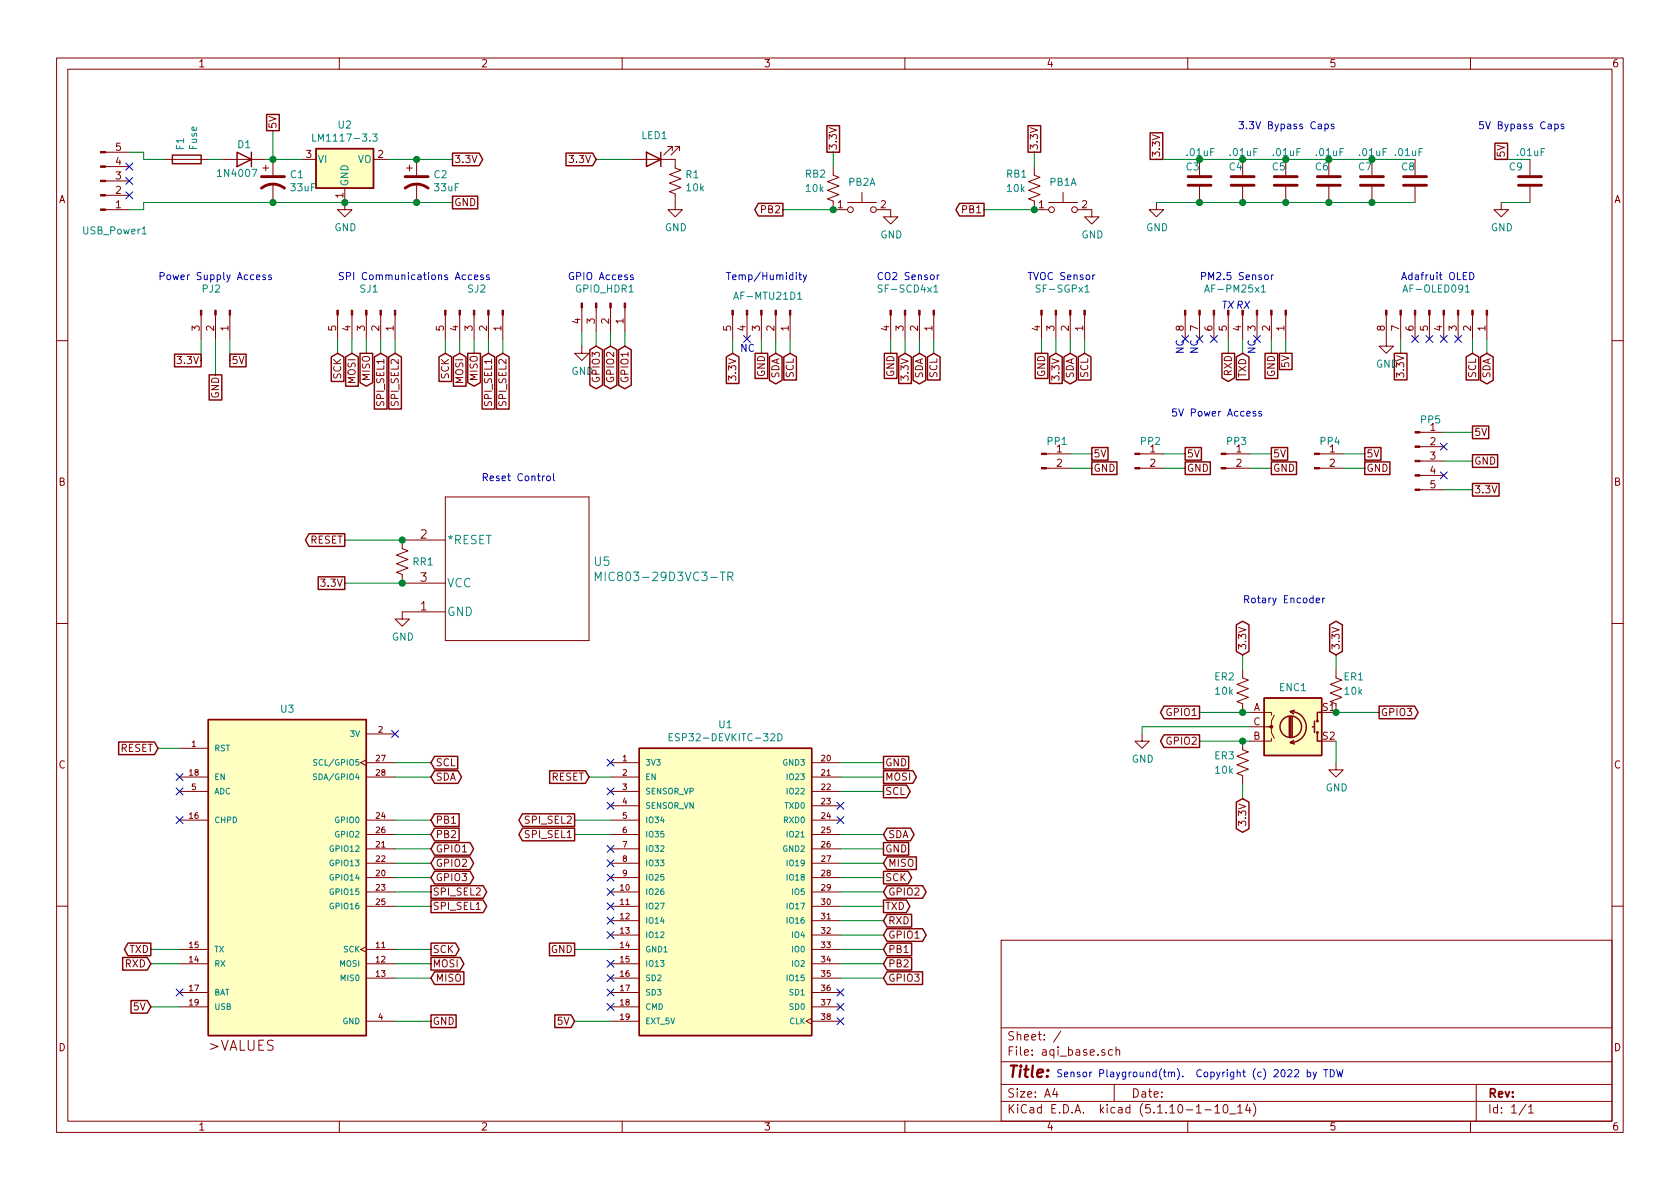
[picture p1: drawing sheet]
EESchema Schematic File Version 4
EELAYER 30 0
EELAYER END
$Descr A4 11693 8268
encoding utf-8
Sheet 1 1
Title ""
Date ""
Rev ""
Comp ""
Comment1 ""
Comment2 ""
Comment3 ""
Comment4 ""
$EndDescr
$Comp
L ESP32-DEVKITC-32D:ESP32-DEVKITC-32D U1
U 1 1
P 5050 6200
F 0 "U1" H 5050 7367 50  0000 C CNN
F 1 "ESP32-DEVKITC-32D" H 5050 7276 50  0000 C CNN
F 2 "MODULE_ESP32-DEVKITC-32D" H 5050 6200 50  0001 L BNN
F 3 "" H 5050 6200 50  0001 L BNN
F 4 "4" H 5050 6200 50  0001 L BNN "PARTREV"
F 5 "Espressif Systems" H 5050 6200 50  0001 L BNN "MANUFACTURER"
	1    5050 6200
	1    0    0    -1  
$EndComp
$Comp
L Regulator_Linear:LM1117-3.3 U2
U 1 1
P 2400 1100
F 0 "U2" H 2400 1342 50  0000 C CNN
F 1 "LM1117-3.3" H 2400 1251 50  0000 C CNN
F 2 "Package_TO_SOT_THT:TO-220-3_Horizontal_TabDown" H 2400 1100 50  0001 C CNN
F 3 "http://www.ti.com/lit/ds/symlink/lm1117.pdf" H 2400 1100 50  0001 C CNN
	1    2400 1100
	1    0    0    -1  
$EndComp
$Comp
L 2821:2821 U3
U 1 1
P 2050 6100
F 0 "U3" H 2000 7275 50  0000 C CNN
F 1 "2821" H 2050 6100 50  0001 L BNN
F 2 "XCVR_2821" H 2050 6100 50  0001 L BNN
F 3 "" H 2050 6100 50  0001 L BNN
F 4 "Adafruit" H 2050 6100 50  0001 L BNN "MANUFACTURER"
	1    2050 6100
	1    0    0    -1  
$EndComp
Wire Wire Line
	2750 5300 3000 5300
Wire Wire Line
	5850 5500 6150 5500
Wire Wire Line
	2750 5400 3000 5400
Wire Wire Line
	5850 5800 6150 5800
Wire Wire Line
	2750 7100 3000 7100
Wire Wire Line
	5850 5300 6150 5300
Text GLabel 6150 5500 2    50   Output ~ 0
SCL
Text GLabel 6150 5800 2    50   BiDi ~ 0
SDA
Text GLabel 3000 5300 2    50   Input ~ 0
SCL
Text GLabel 3000 5400 2    50   BiDi ~ 0
SDA
Wire Wire Line
	5850 5400 6150 5400
Text GLabel 6150 5400 2    50   Output ~ 0
MOSI
Wire Wire Line
	2750 6700 3000 6700
Text GLabel 3000 6700 2    50   Output ~ 0
MOSI
Wire Wire Line
	2750 6800 3000 6800
Text GLabel 3000 6800 2    50   Input ~ 0
MISO
Wire Wire Line
	5850 6000 6150 6000
Text GLabel 6150 6000 2    50   Input ~ 0
MISO
Wire Wire Line
	2750 6600 3000 6600
Text GLabel 3000 6600 2    50   Output ~ 0
SCK
Wire Wire Line
	5850 6100 6150 6100
Text GLabel 6150 6100 2    50   Output ~ 0
SCK
Wire Wire Line
	1250 6600 1050 6600
Text GLabel 1050 6600 0    50   Output ~ 0
TXD
Wire Wire Line
	1250 6700 1050 6700
Text GLabel 1050 6700 0    50   Input ~ 0
RXD
Text GLabel 3000 7100 2    50   UnSpc ~ 0
GND
Text GLabel 6150 5300 2    50   UnSpc ~ 0
GND
Wire Wire Line
	2750 6300 3000 6300
Text GLabel 3000 6300 2    50   Output ~ 0
SPI_SEL1
Wire Wire Line
	4250 5800 4000 5800
Text GLabel 4000 5800 0    50   Output ~ 0
SPI_SEL1
Text GLabel 4000 6600 0    50   UnSpc ~ 0
GND
Wire Wire Line
	5850 5900 6150 5900
Text GLabel 6150 5900 2    50   UnSpc ~ 0
GND
Wire Wire Line
	2750 6200 3000 6200
Text GLabel 3000 6200 2    50   Output ~ 0
SPI_SEL2
Wire Wire Line
	4250 5700 4000 5700
Text GLabel 4000 5700 0    50   Output ~ 0
SPI_SEL2
$Comp
L Connector:Conn_01x03_Male PJ2
U 1 1
P 1500 2150
F 0 "PJ2" V 1350 2050 50  0000 L CNN
F 1 "Conn_01x03_Male" V 1653 2294 50  0001 L CNN
F 2 "Connector_PinHeader_2.54mm:PinHeader_1x03_P2.54mm_Vertical" H 1500 2150 50  0001 C CNN
F 3 "~" H 1500 2150 50  0001 C CNN
	1    1500 2150
	0    1    1    0   
$EndComp
Wire Wire Line
	1400 2350 1400 2500
Text GLabel 1400 2500 0    50   UnSpc ~ 0
3.3V
Wire Wire Line
	1600 2350 1600 2500
Text GLabel 1600 2500 2    50   UnSpc ~ 0
5V
Wire Wire Line
	1500 2350 1500 2600
Text GLabel 1500 2600 3    50   UnSpc ~ 0
GND
$Comp
L Connector:Conn_01x05_Male SJ1
U 1 1
P 2550 2150
F 0 "SJ1" V 2400 2100 50  0000 L CNN
F 1 "Conn_01x05_Male" V 2703 2394 50  0001 L CNN
F 2 "Connector_PinHeader_2.54mm:PinHeader_1x05_P2.54mm_Vertical" H 2550 2150 50  0001 C CNN
F 3 "~" H 2550 2150 50  0001 C CNN
	1    2550 2150
	0    1    1    0   
$EndComp
Wire Wire Line
	2350 2350 2350 2450
Wire Wire Line
	2450 2350 2450 2450
Wire Wire Line
	2550 2350 2550 2450
Wire Wire Line
	2650 2350 2650 2450
Wire Wire Line
	2750 2350 2750 2450
Text GLabel 2350 2450 3    50   Input ~ 0
SCK
Text GLabel 2450 2450 3    50   Input ~ 0
MOSI
Text GLabel 2550 2450 3    50   Output ~ 0
MISO
Text GLabel 2650 2450 3    50   Input ~ 0
SPI_SEL1
Text GLabel 2750 2450 3    50   Input ~ 0
SPI_SEL2
$Comp
L Connector:Conn_01x05_Male SJ2
U 1 1
P 3300 2150
F 0 "SJ2" V 3150 2100 50  0000 L CNN
F 1 "Conn_01x05_Male" V 3453 2394 50  0001 L CNN
F 2 "Connector_PinHeader_2.54mm:PinHeader_1x05_P2.54mm_Vertical" H 3300 2150 50  0001 C CNN
F 3 "~" H 3300 2150 50  0001 C CNN
	1    3300 2150
	0    1    1    0   
$EndComp
Wire Wire Line
	3100 2350 3100 2450
Wire Wire Line
	3200 2350 3200 2450
Wire Wire Line
	3300 2350 3300 2450
Wire Wire Line
	3400 2350 3400 2450
Wire Wire Line
	3500 2350 3500 2450
Text GLabel 3100 2450 3    50   Input ~ 0
SCK
Text GLabel 3200 2450 3    50   Input ~ 0
MOSI
Text GLabel 3300 2450 3    50   Output ~ 0
MISO
Text GLabel 3400 2450 3    50   Input ~ 0
SPI_SEL1
Text GLabel 3500 2450 3    50   Input ~ 0
SPI_SEL2
$Comp
L Connector:Conn_01x05_Male USB_Power1
U 1 1
P 700 1250
F 0 "USB_Power1" H 800 1600 50  0000 C CNN
F 1 "Conn_01x05_Male" H 808 1540 50  0001 C CNN
F 2 "Connector_PinHeader_2.54mm:PinHeader_1x05_P2.54mm_Vertical" H 700 1250 50  0001 C CNN
F 3 "~" H 700 1250 50  0001 C CNN
	1    700  1250
	1    0    0    1   
$EndComp
Wire Wire Line
	1000 1100 1000 1050
Wire Wire Line
	1000 1400 1000 1450
$Comp
L Device:CP1 C1
U 1 1
P 1900 1250
F 0 "C1" H 2015 1296 50  0000 L CNN
F 1 "33uF" H 2015 1205 50  0000 L CNN
F 2 "Capacitor_THT:CP_Radial_Tantal_D4.5mm_P5.00mm" H 1900 1250 50  0001 C CNN
F 3 "~" H 1900 1250 50  0001 C CNN
	1    1900 1250
	1    0    0    -1  
$EndComp
Connection ~ 1900 1100
$Comp
L power:GND #PWR0101
U 1 1
P 2400 1400
F 0 "#PWR0101" H 2400 1150 50  0001 C CNN
F 1 "GND" H 2405 1227 50  0000 C CNN
F 2 "" H 2400 1400 50  0001 C CNN
F 3 "" H 2400 1400 50  0001 C CNN
	1    2400 1400
	1    0    0    -1  
$EndComp
Text GLabel 3150 1100 2    50   Output ~ 0
3.3V
$Comp
L Device:CP1 C2
U 1 1
P 2900 1250
F 0 "C2" H 3015 1296 50  0000 L CNN
F 1 "33uF" H 3015 1205 50  0000 L CNN
F 2 "Capacitor_THT:CP_Radial_Tantal_D4.5mm_P5.00mm" H 2900 1250 50  0001 C CNN
F 3 "~" H 2900 1250 50  0001 C CNN
	1    2900 1250
	1    0    0    -1  
$EndComp
Text GLabel 3150 1400 2    50   UnSpc ~ 0
GND
$Comp
L Device:LED LED1
U 1 1
P 4550 1100
F 0 "LED1" H 4543 937 50  0000 C CNN
F 1 "LED" H 4543 936 50  0001 C CNN
F 2 "LED_THT:LED_D5.0mm" H 4550 1100 50  0001 C CNN
F 3 "~" H 4550 1100 50  0001 C CNN
	1    4550 1100
	-1   0    0    1   
$EndComp
Wire Wire Line
	4400 1100 4150 1100
Text GLabel 4150 1100 0    50   Input ~ 0
3.3V
$Comp
L Device:R_US R1
U 1 1
P 4700 1250
F 0 "R1" H 4768 1296 50  0000 L CNN
F 1 "10k" H 4768 1205 50  0000 L CNN
F 2 "Resistor_THT:R_Axial_DIN0207_L6.3mm_D2.5mm_P10.16mm_Horizontal" V 4740 1240 50  0001 C CNN
F 3 "~" H 4700 1250 50  0001 C CNN
	1    4700 1250
	1    0    0    -1  
$EndComp
$Comp
L power:GND #PWR0102
U 1 1
P 4700 1400
F 0 "#PWR0102" H 4700 1150 50  0001 C CNN
F 1 "GND" H 4705 1227 50  0000 C CNN
F 2 "" H 4700 1400 50  0001 C CNN
F 3 "" H 4700 1400 50  0001 C CNN
	1    4700 1400
	1    0    0    -1  
$EndComp
$Comp
L Device:C C3
U 1 1
P 8350 1250
F 0 "C3" H 8250 1350 50  0000 L CNN
F 1 ".01uF" H 8250 1450 50  0000 L CNN
F 2 "Capacitor_THT:C_Disc_D5.0mm_W2.5mm_P5.00mm" H 8388 1100 50  0001 C CNN
F 3 "~" H 8350 1250 50  0001 C CNN
	1    8350 1250
	1    0    0    -1  
$EndComp
$Comp
L Device:C C5
U 1 1
P 8950 1250
F 0 "C5" H 8850 1350 50  0000 L CNN
F 1 ".01uF" H 8850 1450 50  0000 L CNN
F 2 "Capacitor_THT:C_Disc_D5.0mm_W2.5mm_P5.00mm" H 8988 1100 50  0001 C CNN
F 3 "~" H 8950 1250 50  0001 C CNN
	1    8950 1250
	1    0    0    -1  
$EndComp
$Comp
L Device:C C6
U 1 1
P 9250 1250
F 0 "C6" H 9150 1350 50  0000 L CNN
F 1 ".01uF" H 9150 1450 50  0000 L CNN
F 2 "Capacitor_THT:C_Disc_D5.0mm_W2.5mm_P5.00mm" H 9288 1100 50  0001 C CNN
F 3 "~" H 9250 1250 50  0001 C CNN
	1    9250 1250
	1    0    0    -1  
$EndComp
$Comp
L Device:C C7
U 1 1
P 9550 1250
F 0 "C7" H 9450 1350 50  0000 L CNN
F 1 ".01uF" H 9450 1450 50  0000 L CNN
F 2 "Capacitor_THT:C_Disc_D5.0mm_W2.5mm_P5.00mm" H 9588 1100 50  0001 C CNN
F 3 "~" H 9550 1250 50  0001 C CNN
	1    9550 1250
	1    0    0    -1  
$EndComp
$Comp
L Device:C C8
U 1 1
P 9850 1250
F 0 "C8" H 9750 1350 50  0000 L CNN
F 1 ".01uF" H 9700 1450 50  0000 L CNN
F 2 "Capacitor_THT:C_Disc_D5.0mm_W2.5mm_P5.00mm" H 9888 1100 50  0001 C CNN
F 3 "~" H 9850 1250 50  0001 C CNN
	1    9850 1250
	1    0    0    -1  
$EndComp
Wire Wire Line
	9850 1100 9550 1100
Wire Wire Line
	9550 1100 9250 1100
Connection ~ 9550 1100
Wire Wire Line
	9250 1100 8950 1100
Connection ~ 9250 1100
Connection ~ 8950 1100
Wire Wire Line
	8350 1100 8050 1100
Connection ~ 8350 1100
Wire Wire Line
	9850 1400 9550 1400
Wire Wire Line
	9550 1400 9250 1400
Connection ~ 9550 1400
Wire Wire Line
	9250 1400 8950 1400
Connection ~ 9250 1400
Connection ~ 8950 1400
Wire Wire Line
	8350 1400 8050 1400
Connection ~ 8350 1400
$Comp
L power:GND #PWR0103
U 1 1
P 8050 1400
F 0 "#PWR0103" H 8050 1150 50  0001 C CNN
F 1 "GND" H 8055 1227 50  0000 C CNN
F 2 "" H 8050 1400 50  0001 C CNN
F 3 "" H 8050 1400 50  0001 C CNN
	1    8050 1400
	1    0    0    -1  
$EndComp
Text GLabel 8050 1100 1    50   UnSpc ~ 0
3.3V
$Comp
L power:GND #PWR0104
U 1 1
P 10450 1400
F 0 "#PWR0104" H 10450 1150 50  0001 C CNN
F 1 "GND" H 10455 1227 50  0000 C CNN
F 2 "" H 10450 1400 50  0001 C CNN
F 3 "" H 10450 1400 50  0001 C CNN
	1    10450 1400
	1    0    0    -1  
$EndComp
Text GLabel 10450 1100 1    50   UnSpc ~ 0
5V
Wire Wire Line
	1900 1100 1900 900 
Text GLabel 1900 900  1    50   UnSpc ~ 0
5V
Text Notes 10900 900  2    50   ~ 0
5V Bypass Caps
Text Notes 9300 900  2    50   ~ 0
3.3V Bypass Caps
$Comp
L Connector:Conn_01x08_Male AF-PM25x1
U 1 1
P 8650 2150
F 0 "AF-PM25x1" V 8500 2100 50  0000 C CNN
F 1 "NC" V 8576 2078 50  0001 C CNN
F 2 "Connector_PinHeader_2.54mm:PinHeader_1x08_P2.54mm_Vertical" H 8650 2150 50  0001 C CNN
F 3 "~" H 8650 2150 50  0001 C CNN
	1    8650 2150
	0    1    1    0   
$EndComp
Wire Wire Line
	8950 2350 8950 2450
Text GLabel 8950 2450 3    50   UnSpc ~ 0
5V
Wire Wire Line
	8850 2350 8850 2450
Text GLabel 8850 2450 3    50   UnSpc ~ 0
GND
Wire Wire Line
	8650 2350 8650 2450
Wire Wire Line
	8550 2350 8550 2450
Text Notes 8250 2350 3    50   ~ 0
NC
Text Notes 8750 2350 3    50   ~ 0
NC
Text Notes 8350 2350 3    50   ~ 0
NC
$Comp
L Connector:Conn_01x05_Male AF-MTU21D1
U 1 1
P 5300 2150
F 0 "AF-MTU21D1" V 5200 1950 50  0000 L CNN
F 1 "Conn_01x05_Male" V 5453 2394 50  0001 L CNN
F 2 "Connector_PinHeader_2.54mm:PinHeader_1x05_P2.54mm_Vertical" H 5300 2150 50  0001 C CNN
F 3 "~" H 5300 2150 50  0001 C CNN
	1    5300 2150
	0    1    1    0   
$EndComp
Wire Wire Line
	5100 2350 5100 2450
Text GLabel 5100 2450 3    50   Input ~ 0
3.3V
Wire Wire Line
	5300 2350 5300 2450
Text GLabel 5300 2450 3    50   UnSpc ~ 0
GND
Wire Wire Line
	5400 2350 5400 2450
Text GLabel 5400 2450 3    50   BiDi ~ 0
SDA
Wire Wire Line
	5500 2350 5500 2450
Text GLabel 5500 2450 3    50   Input ~ 0
SCL
Text Notes 5150 2450 0    50   ~ 0
NC
$Comp
L Connector:Conn_01x04_Male SF-SCD4x1
U 1 1
P 6400 2150
F 0 "SF-SCD4x1" V 6250 1850 50  0000 L CNN
F 1 "Conn_01x04_Male" V 6553 2294 50  0001 L CNN
F 2 "Connector_PinHeader_2.54mm:PinHeader_1x04_P2.54mm_Vertical" H 6400 2150 50  0001 C CNN
F 3 "~" H 6400 2150 50  0001 C CNN
	1    6400 2150
	0    1    1    0   
$EndComp
Wire Wire Line
	6500 2350 6500 2450
Wire Wire Line
	6400 2350 6400 2450
Wire Wire Line
	6300 2350 6300 2450
Wire Wire Line
	6200 2350 6200 2450
$Comp
L Connector:Conn_01x04_Male SF-SGPx1
U 1 1
P 7450 2150
F 0 "SF-SGPx1" V 7300 1900 50  0000 L CNN
F 1 "Conn_01x04_Male" V 7603 2294 50  0001 L CNN
F 2 "Connector_PinHeader_2.54mm:PinHeader_1x04_P2.54mm_Vertical" H 7450 2150 50  0001 C CNN
F 3 "~" H 7450 2150 50  0001 C CNN
	1    7450 2150
	0    1    1    0   
$EndComp
Wire Wire Line
	7550 2350 7550 2450
Wire Wire Line
	7450 2350 7450 2450
Wire Wire Line
	7350 2350 7350 2450
Wire Wire Line
	7250 2350 7250 2450
$Comp
L Switch:SW_Push_Dual_x2 PB1
U 1 1
P 7400 1450
F 0 "PB1" H 7400 1643 50  0000 C CNN
F 1 "SW_Push_Dual_x2" H 7400 1644 50  0001 C CNN
F 2 "Button_Switch_THT:SW_PUSH_6mm" H 7400 1650 50  0001 C CNN
F 3 "~" H 7400 1650 50  0001 C CNN
	1    7400 1450
	1    0    0    -1  
$EndComp
$Comp
L Device:R_US RB1
U 1 1
P 7200 1300
F 0 "RB1" H 7000 1400 50  0000 L CNN
F 1 "10k" H 7000 1300 50  0000 L CNN
F 2 "Resistor_THT:R_Axial_DIN0207_L6.3mm_D2.5mm_P10.16mm_Horizontal" V 7240 1290 50  0001 C CNN
F 3 "~" H 7200 1300 50  0001 C CNN
	1    7200 1300
	1    0    0    -1  
$EndComp
$Comp
L power:GND #PWR0105
U 1 1
P 7600 1450
F 0 "#PWR0105" H 7600 1200 50  0001 C CNN
F 1 "GND" H 7605 1277 50  0000 C CNN
F 2 "" H 7600 1450 50  0001 C CNN
F 3 "" H 7600 1450 50  0001 C CNN
	1    7600 1450
	1    0    0    -1  
$EndComp
Wire Wire Line
	7200 1150 7200 1050
Text GLabel 7200 1050 1    50   UnSpc ~ 0
3.3V
Wire Wire Line
	7200 1450 6850 1450
Connection ~ 7200 1450
Text GLabel 6850 1450 0    50   Output ~ 0
PB1
Wire Wire Line
	5850 6600 6150 6600
Text GLabel 6150 6600 2    50   Input ~ 0
PB1
Wire Wire Line
	2750 5700 3000 5700
Text GLabel 3000 5700 2    50   Input ~ 0
PB1
$Comp
L Switch:SW_Push_Dual_x2 PB2
U 1 1
P 6000 1450
F 0 "PB2" H 6000 1643 50  0000 C CNN
F 1 "SW_Push_Dual_x2" H 6000 1644 50  0001 C CNN
F 2 "Button_Switch_THT:SW_PUSH_6mm" H 6000 1650 50  0001 C CNN
F 3 "~" H 6000 1650 50  0001 C CNN
	1    6000 1450
	1    0    0    -1  
$EndComp
$Comp
L Device:R_US RB2
U 1 1
P 5800 1300
F 0 "RB2" H 5600 1400 50  0000 L CNN
F 1 "10k" H 5600 1300 50  0000 L CNN
F 2 "Resistor_THT:R_Axial_DIN0207_L6.3mm_D2.5mm_P10.16mm_Horizontal" V 5840 1290 50  0001 C CNN
F 3 "~" H 5800 1300 50  0001 C CNN
	1    5800 1300
	1    0    0    -1  
$EndComp
$Comp
L power:GND #PWR0106
U 1 1
P 6200 1450
F 0 "#PWR0106" H 6200 1200 50  0001 C CNN
F 1 "GND" H 6205 1277 50  0000 C CNN
F 2 "" H 6200 1450 50  0001 C CNN
F 3 "" H 6200 1450 50  0001 C CNN
	1    6200 1450
	1    0    0    -1  
$EndComp
Wire Wire Line
	5800 1150 5800 1050
Text GLabel 5800 1050 1    50   UnSpc ~ 0
3.3V
Wire Wire Line
	5800 1450 5450 1450
Connection ~ 5800 1450
Text GLabel 5450 1450 0    50   Output ~ 0
PB2
Wire Wire Line
	2750 5800 3000 5800
Text GLabel 3000 5800 2    50   Input ~ 0
PB2
Wire Wire Line
	5850 6700 6150 6700
Text GLabel 6150 6700 2    50   Input ~ 0
PB2
$Comp
L Connector:Conn_01x04_Male GPIO_HDR1
U 1 1
P 4250 2100
F 0 "GPIO_HDR1" V 4150 1850 50  0000 L CNN
F 1 "Conn_01x04_Male" V 4403 2344 50  0001 L CNN
F 2 "Connector_PinHeader_2.54mm:PinHeader_1x04_P2.54mm_Vertical" H 4250 2100 50  0001 C CNN
F 3 "~" H 4250 2100 50  0001 C CNN
	1    4250 2100
	0    1    1    0   
$EndComp
Wire Wire Line
	4050 2300 4050 2400
Wire Wire Line
	4150 2300 4150 2400
Wire Wire Line
	2750 5900 3000 5900
Text GLabel 3000 5900 2    50   BiDi ~ 0
GPIO1
Wire Wire Line
	2750 6000 3000 6000
Text GLabel 3000 6000 2    50   BiDi ~ 0
GPIO2
Wire Wire Line
	2750 6100 3000 6100
Text GLabel 3000 6100 2    50   BiDi ~ 0
GPIO3
Wire Wire Line
	5850 6500 6150 6500
Text GLabel 6150 6500 2    50   BiDi ~ 0
GPIO1
Wire Wire Line
	5850 6200 6150 6200
Text GLabel 6150 6200 2    50   BiDi ~ 0
GPIO2
Wire Wire Line
	5850 6400 6150 6400
Wire Wire Line
	4350 2300 4350 2400
Wire Wire Line
	4250 2300 4250 2400
Text Notes 5050 1950 0    50   ~ 0
Temp/Humidity
Text Notes 6100 1950 0    50   ~ 0
CO2 Sensor
Text Notes 7150 1950 0    50   ~ 0
TVOC Sensor
Text Notes 8350 1950 0    50   ~ 0
PM2.5 Sensor
Text Notes 1100 1950 0    50   ~ 0
Power Supply Access
Text Notes 2350 1950 0    50   ~ 0
SPI Communications Access
Text Notes 3950 1950 0    50   ~ 0
GPIO Access
$Comp
L Device:D D1
U 1 1
P 1700 1100
F 0 "D1" H 1700 1000 50  0000 C CNN
F 1 "1N4007" H 1750 1200 50  0000 C CNN
F 2 "Diode_THT:D_DO-41_SOD81_P10.16mm_Horizontal" H 1700 1100 50  0001 C CNN
F 3 "~" H 1700 1100 50  0001 C CNN
	1    1700 1100
	-1   0    0    1   
$EndComp
Wire Wire Line
	1850 1100 1900 1100
$Comp
L Connector:Conn_01x08_Male AF-OLED091
U 1 1
P 10050 2150
F 0 "AF-OLED091" V 9900 2100 50  0000 C CNN
F 1 "Conn_01x08_Male" V 9976 2078 50  0001 C CNN
F 2 "Connector_PinHeader_2.54mm:PinHeader_1x08_P2.54mm_Vertical" H 10050 2150 50  0001 C CNN
F 3 "~" H 10050 2150 50  0001 C CNN
	1    10050 2150
	0    1    1    0   
$EndComp
$Comp
L power:GND #PWR0107
U 1 1
P 9650 2350
F 0 "#PWR0107" H 9650 2100 50  0001 C CNN
F 1 "GND" H 9655 2177 50  0000 C CNN
F 2 "" H 9650 2350 50  0001 C CNN
F 3 "" H 9650 2350 50  0001 C CNN
	1    9650 2350
	1    0    0    -1  
$EndComp
Wire Wire Line
	9750 2350 9750 2450
Text GLabel 9750 2450 3    50   UnSpc ~ 0
3.3V
Wire Wire Line
	10250 2350 10250 2450
Text GLabel 10250 2450 3    50   Input ~ 0
SCL
Wire Wire Line
	10350 2350 10350 2450
Text GLabel 10350 2450 3    50   BiDi ~ 0
SDA
Text Notes 9750 1950 0    50   ~ 0
Adafruit OLED
$Comp
L Device:Rotary_Encoder_Switch ENC1
U 1 1
P 9000 5050
F 0 "ENC1" H 9000 5325 50  0000 C CNN
F 1 "Rotary_Encoder_Switch" H 9000 5326 50  0001 C CNN
F 2 "Rotary_Encoder:RotaryEncoder_Alps_EC11E-Switch_Vertical_H20mm" H 8850 5210 50  0001 C CNN
F 3 "~" H 9000 5310 50  0001 C CNN
	1    9000 5050
	1    0    0    -1  
$EndComp
$Comp
L Device:R_US ER1
U 1 1
P 9300 4800
F 0 "ER1" H 9350 4900 50  0000 L CNN
F 1 "10k" H 9350 4800 50  0000 L CNN
F 2 "Resistor_THT:R_Axial_DIN0207_L6.3mm_D2.5mm_P10.16mm_Horizontal" V 9340 4790 50  0001 C CNN
F 3 "~" H 9300 4800 50  0001 C CNN
	1    9300 4800
	1    0    0    -1  
$EndComp
Wire Wire Line
	9300 4650 9300 4550
Text GLabel 9300 4550 1    50   BiDi ~ 0
3.3V
Wire Wire Line
	9300 5150 9300 5300
$Comp
L power:GND #PWR0108
U 1 1
P 9300 5300
F 0 "#PWR0108" H 9300 5050 50  0001 C CNN
F 1 "GND" H 9305 5127 50  0000 C CNN
F 2 "" H 9300 5300 50  0001 C CNN
F 3 "" H 9300 5300 50  0001 C CNN
	1    9300 5300
	1    0    0    -1  
$EndComp
Wire Wire Line
	9300 4950 9600 4950
Connection ~ 9300 4950
Text GLabel 9600 4950 2    50   Output ~ 0
GPIO3
Wire Wire Line
	8700 4950 8650 4950
Text GLabel 8350 4950 0    50   Output ~ 0
GPIO1
Wire Wire Line
	8700 5150 8650 5150
Text GLabel 8350 5150 0    50   Output ~ 0
GPIO2
Wire Wire Line
	8700 5050 7950 5050
Wire Wire Line
	7950 5050 7950 5100
$Comp
L power:GND #PWR0109
U 1 1
P 7950 5100
F 0 "#PWR0109" H 7950 4850 50  0001 C CNN
F 1 "GND" H 7955 4927 50  0000 C CNN
F 2 "" H 7950 5100 50  0001 C CNN
F 3 "" H 7950 5100 50  0001 C CNN
	1    7950 5100
	1    0    0    -1  
$EndComp
Text GLabel 4350 2400 3    50   BiDi ~ 0
GPIO1
Text GLabel 4250 2400 3    50   BiDi ~ 0
GPIO2
Text GLabel 4150 2400 3    50   BiDi ~ 0
GPIO3
$Comp
L power:GND #PWR0110
U 1 1
P 4050 2400
F 0 "#PWR0110" H 4050 2150 50  0001 C CNN
F 1 "GND" H 4055 2227 50  0000 C CNN
F 2 "" H 4050 2400 50  0001 C CNN
F 3 "" H 4050 2400 50  0001 C CNN
	1    4050 2400
	1    0    0    -1  
$EndComp
$Comp
L Device:R_US ER2
U 1 1
P 8650 4800
F 0 "ER2" H 8450 4900 50  0000 L CNN
F 1 "10k" H 8450 4800 50  0000 L CNN
F 2 "Resistor_THT:R_Axial_DIN0207_L6.3mm_D2.5mm_P10.16mm_Horizontal" V 8690 4790 50  0001 C CNN
F 3 "~" H 8650 4800 50  0001 C CNN
	1    8650 4800
	1    0    0    -1  
$EndComp
Connection ~ 8650 4950
Wire Wire Line
	8650 4950 8350 4950
Wire Wire Line
	8650 4650 8650 4550
Text GLabel 8650 4550 1    50   BiDi ~ 0
3.3V
$Comp
L Device:R_US ER3
U 1 1
P 8650 5300
F 0 "ER3" H 8450 5350 50  0000 L CNN
F 1 "10k" H 8450 5250 50  0000 L CNN
F 2 "Resistor_THT:R_Axial_DIN0207_L6.3mm_D2.5mm_P10.16mm_Horizontal" V 8690 5290 50  0001 C CNN
F 3 "~" H 8650 5300 50  0001 C CNN
	1    8650 5300
	1    0    0    -1  
$EndComp
Connection ~ 8650 5150
Wire Wire Line
	8650 5150 8350 5150
Wire Wire Line
	8650 5450 8650 5550
Text GLabel 8650 5550 3    50   BiDi ~ 0
3.3V
Wire Wire Line
	10450 1100 10650 1100
Wire Wire Line
	10450 1400 10650 1400
$Comp
L Device:C C9
U 1 1
P 10650 1250
F 0 "C9" H 10500 1350 50  0000 L CNN
F 1 ".01uF" H 10550 1450 50  0000 L CNN
F 2 "Capacitor_THT:C_Disc_D5.0mm_W2.5mm_P5.00mm" H 10688 1100 50  0001 C CNN
F 3 "~" H 10650 1250 50  0001 C CNN
	1    10650 1250
	1    0    0    -1  
$EndComp
Wire Wire Line
	8350 1100 8650 1100
Wire Wire Line
	8350 1400 8650 1400
NoConn ~ 4250 5500
NoConn ~ 4250 5600
NoConn ~ 4250 5900
NoConn ~ 4250 6000
NoConn ~ 4250 6100
NoConn ~ 4250 6200
NoConn ~ 4250 6300
NoConn ~ 4250 6500
NoConn ~ 4250 6700
NoConn ~ 4250 6800
NoConn ~ 4250 6900
NoConn ~ 4250 7000
NoConn ~ 5850 7100
NoConn ~ 5850 7000
NoConn ~ 5850 6900
NoConn ~ 1250 5400
NoConn ~ 1250 5500
NoConn ~ 1250 5700
NoConn ~ 1250 6900
NoConn ~ 4250 6400
NoConn ~ 900  1150
NoConn ~ 900  1250
NoConn ~ 900  1350
NoConn ~ 5200 2350
NoConn ~ 8350 2350
NoConn ~ 8250 2350
NoConn ~ 8750 2350
NoConn ~ 9850 2350
Wire Wire Line
	4000 6600 4250 6600
Wire Wire Line
	2100 1100 1900 1100
NoConn ~ 9950 2350
NoConn ~ 10050 2350
NoConn ~ 10150 2350
NoConn ~ 8450 2350
$Comp
L Device:C C4
U 1 1
P 8650 1250
F 0 "C4" H 8550 1350 50  0000 L CNN
F 1 ".01uF" H 8550 1450 50  0000 L CNN
F 2 "Capacitor_THT:C_Disc_D5.0mm_W2.5mm_P5.00mm" H 8688 1100 50  0001 C CNN
F 3 "~" H 8650 1250 50  0001 C CNN
	1    8650 1250
	1    0    0    -1  
$EndComp
Connection ~ 8650 1100
Wire Wire Line
	8650 1100 8950 1100
Connection ~ 8650 1400
Wire Wire Line
	8650 1400 8950 1400
Text GLabel 7550 2450 3    50   Input ~ 0
SCL
Text GLabel 7450 2450 3    50   BiDi ~ 0
SDA
Text GLabel 7350 2450 3    50   Input ~ 0
3.3V
Text GLabel 7250 2450 3    50   UnSpc ~ 0
GND
Text GLabel 6500 2450 3    50   Input ~ 0
SCL
Text GLabel 6400 2450 3    50   BiDi ~ 0
SDA
Text GLabel 6300 2450 3    50   Input ~ 0
3.3V
Text GLabel 6200 2450 3    50   UnSpc ~ 0
GND
Wire Wire Line
	4250 7100 4000 7100
Text GLabel 4000 7100 0    50   Input ~ 0
5V
Wire Wire Line
	1250 7000 1050 7000
Text GLabel 1050 7000 0    50   Input ~ 0
5V
NoConn ~ 2750 5100
NoConn ~ 4250 5300
Wire Wire Line
	900  1050 1000 1050
Wire Wire Line
	900  1450 1000 1450
Text Notes 8650 4200 0    50   ~ 0
Rotary Encoder
Wire Wire Line
	5850 6800 6150 6800
Text GLabel 6150 6800 2    50   Input ~ 0
GPIO3
Wire Wire Line
	5850 6300 6150 6300
Text GLabel 6150 6300 2    50   Output ~ 0
TXD
Text GLabel 6150 6400 2    50   Input ~ 0
RXD
NoConn ~ 5850 5600
NoConn ~ 5850 5700
$Comp
L Device:Fuse F1
U 1 1
P 1300 1100
F 0 "F1" H 1360 1146 50  0000 L CNN
F 1 "Fuse" H 1360 1055 50  0000 L CNN
F 2 "Fuse:Fuse_Littelfuse-LVR100" V 1230 1100 50  0001 C CNN
F 3 "~" H 1300 1100 50  0001 C CNN
	1    1300 1100
	0    -1   -1   0   
$EndComp
Wire Wire Line
	2900 1100 3150 1100
Connection ~ 2900 1400
Wire Wire Line
	2900 1400 3150 1400
Connection ~ 2400 1400
Wire Wire Line
	2400 1400 2900 1400
Wire Wire Line
	2700 1100 2900 1100
Connection ~ 2900 1100
Wire Wire Line
	1900 1400 2400 1400
Connection ~ 1900 1400
Wire Wire Line
	1000 1400 1900 1400
Wire Wire Line
	1000 1100 1150 1100
Wire Wire Line
	1450 1100 1550 1100
Text GLabel 8650 2450 3    50   Input ~ 0
TXD
Text GLabel 8550 2450 3    50   Output ~ 0
RXD
Text Notes 8600 2150 0    50   Italic 0
RX
Text Notes 8500 2150 0    50   Italic 0
TX
Wire Wire Line
	1250 5200 1100 5200
Text GLabel 1100 5200 0    50   Input ~ 0
RESET
Wire Wire Line
	4250 5400 4100 5400
Text GLabel 4100 5400 0    50   Input ~ 0
RESET
$Comp
L Connector:Conn_01x02_Male PP1
U 1 1
P 7250 3150
F 0 "PP1" H 7358 3239 50  0000 C CNN
F 1 "Conn_01x02_Male" H 7358 3240 50  0001 C CNN
F 2 "Connector_PinHeader_2.54mm:PinHeader_1x02_P2.54mm_Vertical" H 7250 3150 50  0001 C CNN
F 3 "~" H 7250 3150 50  0001 C CNN
	1    7250 3150
	1    0    0    -1  
$EndComp
Wire Wire Line
	7450 3150 7600 3150
Wire Wire Line
	7450 3250 7600 3250
Text GLabel 7600 3150 2    50   UnSpc ~ 0
5V
Text GLabel 7600 3250 2    50   UnSpc ~ 0
GND
$Comp
L Connector:Conn_01x02_Male PP2
U 1 1
P 7900 3150
F 0 "PP2" H 8008 3239 50  0000 C CNN
F 1 "Conn_01x02_Male" H 8008 3240 50  0001 C CNN
F 2 "Connector_PinHeader_2.54mm:PinHeader_1x02_P2.54mm_Vertical" H 7900 3150 50  0001 C CNN
F 3 "~" H 7900 3150 50  0001 C CNN
	1    7900 3150
	1    0    0    -1  
$EndComp
Wire Wire Line
	8100 3150 8250 3150
Wire Wire Line
	8100 3250 8250 3250
Text GLabel 8250 3150 2    50   UnSpc ~ 0
5V
Text GLabel 8250 3250 2    50   UnSpc ~ 0
GND
$Comp
L Connector:Conn_01x02_Male PP3
U 1 1
P 8500 3150
F 0 "PP3" H 8608 3239 50  0000 C CNN
F 1 "Conn_01x02_Male" H 8608 3240 50  0001 C CNN
F 2 "Connector_PinHeader_2.54mm:PinHeader_1x02_P2.54mm_Vertical" H 8500 3150 50  0001 C CNN
F 3 "~" H 8500 3150 50  0001 C CNN
	1    8500 3150
	1    0    0    -1  
$EndComp
Wire Wire Line
	8700 3150 8850 3150
Wire Wire Line
	8700 3250 8850 3250
Text GLabel 8850 3150 2    50   UnSpc ~ 0
5V
Text GLabel 8850 3250 2    50   UnSpc ~ 0
GND
$Comp
L Connector:Conn_01x02_Male PP4
U 1 1
P 9150 3150
F 0 "PP4" H 9258 3239 50  0000 C CNN
F 1 "Conn_01x02_Male" H 9258 3240 50  0001 C CNN
F 2 "Connector_PinHeader_2.54mm:PinHeader_1x02_P2.54mm_Vertical" H 9150 3150 50  0001 C CNN
F 3 "~" H 9150 3150 50  0001 C CNN
	1    9150 3150
	1    0    0    -1  
$EndComp
Wire Wire Line
	9350 3150 9500 3150
Wire Wire Line
	9350 3250 9500 3250
Text GLabel 9500 3150 2    50   UnSpc ~ 0
5V
Text GLabel 9500 3250 2    50   UnSpc ~ 0
GND
Text Notes 8150 2900 0    50   ~ 0
5V Power Access
$Comp
L Connector:Conn_01x05_Male PP5
U 1 1
P 9850 3200
F 0 "PP5" H 9958 3489 50  0000 C CNN
F 1 "Conn_01x05_Male" H 9958 3490 50  0001 C CNN
F 2 "Connector_PinHeader_2.54mm:PinHeader_1x05_P2.54mm_Vertical" H 9850 3200 50  0001 C CNN
F 3 "~" H 9850 3200 50  0001 C CNN
	1    9850 3200
	1    0    0    -1  
$EndComp
Wire Wire Line
	10050 3000 10250 3000
Wire Wire Line
	10050 3400 10250 3400
Wire Wire Line
	10050 3200 10250 3200
Text GLabel 10250 3000 2    50   UnSpc ~ 0
5V
Text GLabel 10250 3200 2    50   UnSpc ~ 0
GND
Text GLabel 10250 3400 2    50   UnSpc ~ 0
3.3V
NoConn ~ 10050 3100
NoConn ~ 10050 3300
$Comp
L 2022-01-17_22-48-12:MIC803-29D3VC3-TR U5
U 1 1
P 2800 3750
F 0 "U5" H 4128 3603 60  0000 L CNN
F 1 "MIC803-29D3VC3-TR" H 4128 3497 60  0000 L CNN
F 2 "Package_TO_SOT_SMD:SOT-23" H 3600 4090 60  0001 C CNN
F 3 "" H 2800 3750 60  0000 C CNN
	1    2800 3750
	1    0    0    -1  
$EndComp
Wire Wire Line
	2800 3750 2400 3750
Text GLabel 2400 3750 0    50   Output ~ 0
RESET
Wire Wire Line
	2800 4050 2400 4050
Text GLabel 2400 4050 0    50   UnSpc ~ 0
3.3V
$Comp
L power:GND #PWR0112
U 1 1
P 2800 4250
F 0 "#PWR0112" H 2800 4000 50  0001 C CNN
F 1 "GND" H 2805 4077 50  0000 C CNN
F 2 "" H 2800 4250 50  0001 C CNN
F 3 "" H 2800 4250 50  0001 C CNN
	1    2800 4250
	1    0    0    -1  
$EndComp
$Comp
L Device:R_US RR1
U 1 1
P 2800 3900
F 0 "RR1" H 2868 3900 50  0000 L CNN
F 1 "R_US" H 2868 3855 50  0001 L CNN
F 2 "Resistor_THT:R_Axial_DIN0207_L6.3mm_D2.5mm_P10.16mm_Horizontal" V 2840 3890 50  0001 C CNN
F 3 "~" H 2800 3900 50  0001 C CNN
	1    2800 3900
	1    0    0    -1  
$EndComp
Connection ~ 2800 3750
Connection ~ 2800 4050
Text Notes 3350 3350 0    50   ~ 0
Reset Control
Text Notes 7350 7500 0    50   ~ 0
Sensor Playground(tm).  Copyright (c) 2022 by TDW
$EndSCHEMATC
